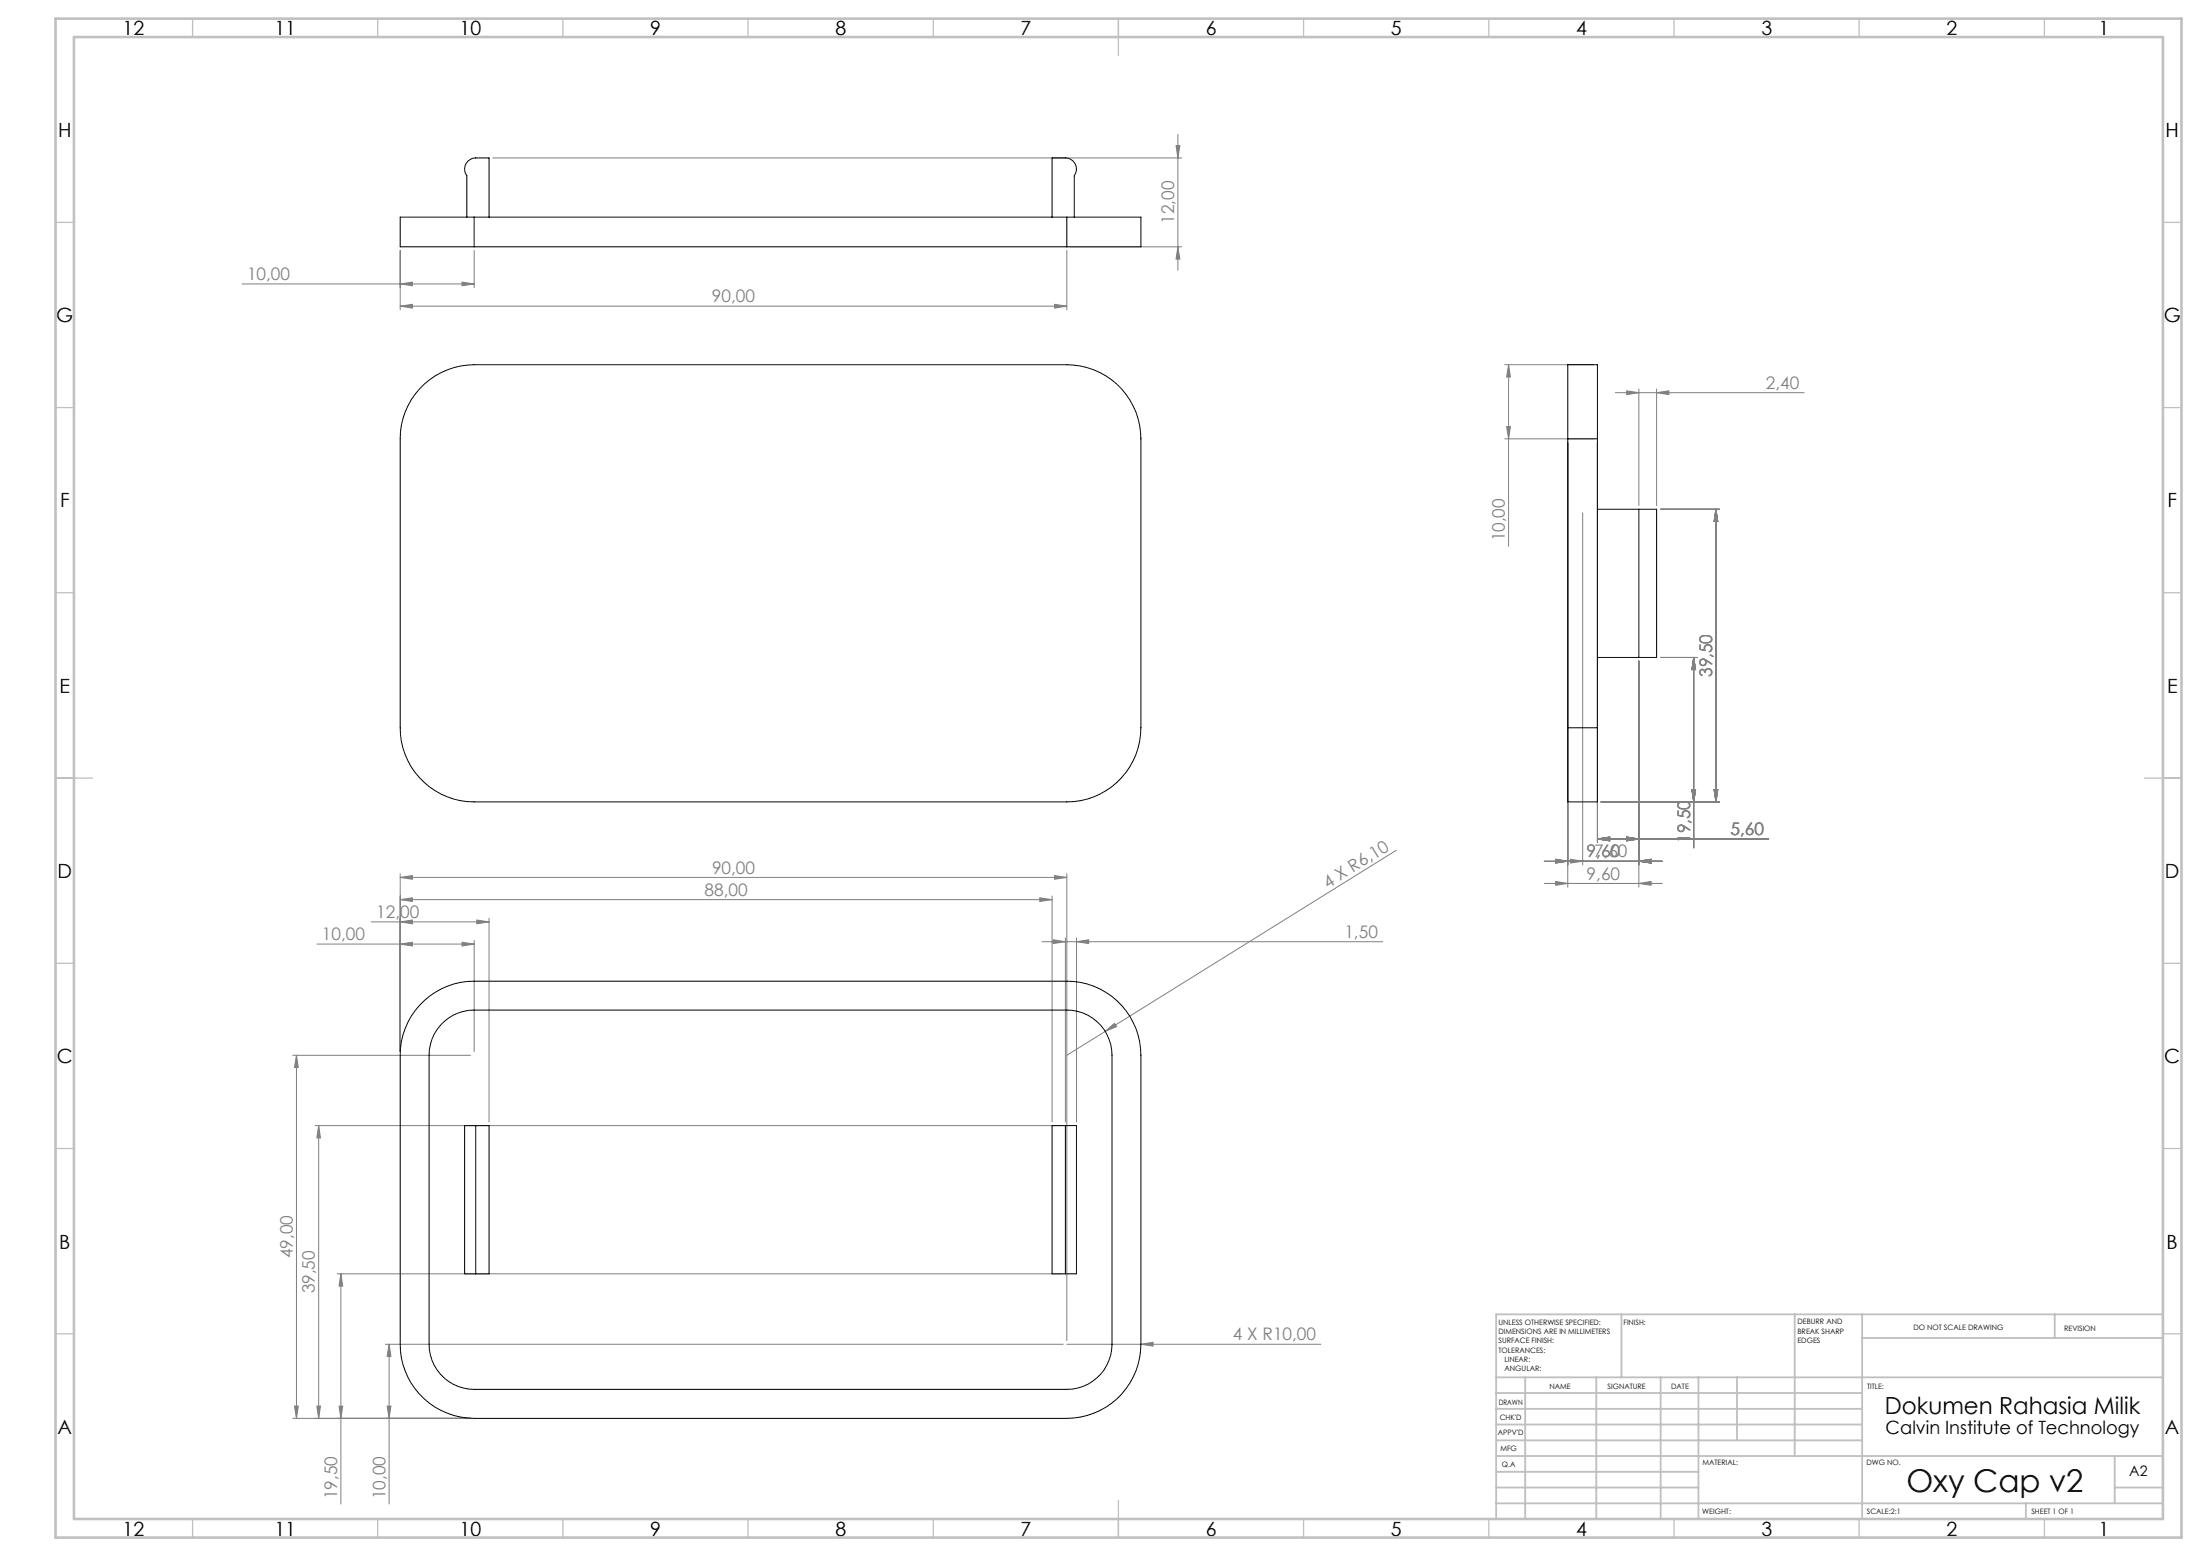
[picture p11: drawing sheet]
<svg xmlns="http://www.w3.org/2000/svg" width="594mm" height="420mm" viewBox="0 0 594 420" stroke-linecap="round" stroke-linejoin="round" font-family="sans-serif">
<g fill="none" stroke="#808080" stroke-width=".27">
<path d="M317.5 39.3h1.1l-.6 3.3zM318 36.3v36.7M133 42.6h186.1M65.4 76.6h62.6M108.1 76.6l3.2-.5v1zM108.1 67.6v16M124.7 76.1l3.3 .5-3.3 .5zM128 67.6v10M288 67.6v16M289 66.6h30.1M318 66.6l.6 3.3h-1.1zM108.1 82.6l3.2-.5v1.1z"/>
<path d="M108.1 82.6h179.9M284.7 82.1l3.3 .5-3.3 .6zM406.3 98.4h24M407.3 98.4l.5 3.4h-1zM407.3 98.4v49.1M406.3 118.4h24M406.8 115.2h1l-.5 3.2zM423.3 119.5v119.9M431.3 119.5v108M436.1 106h51M439.2 105.5l3.3 .5-3.3 .5zM442.5 105v31.5"/>
<path d="M447.3 106l3.3-.5v1zM447.3 105v31.5M427.3 138.4v95.1M448.3 137.5h16M463.3 137.5v78.9M463.3 137.5l.5 3.2h-1zM442.5 178.5v60.9M448.3 177.5h10M457.3 177.5v51.4M457.3 177.5l.5 3.2h-1zM432.3 216.4h32M456.8 213.2h1l-.5 3.2z"/>
<path d="M462.8 213.2h1l-.5 3.2zM108.1 236.8l3.2-.5v1zM108.1 235.8v48M108.1 236.8h179.9M284.7 236.3l3.3 .5-3.3 .5zM288 235.8v126M377 229.5l-78.6 48.9M416.9 232.5h31.9M416.9 238.5h31.9M420 237.9l3.3 .6-3.3 .5zM420 231.9l3.3 .6-3.3 .5zM424 231.9l3.3 .6-3.3 .5z"/>
<path d="M431.3 226.5l3.3-.6v1.1zM431.3 226.5h46.3M439.2 225.9l3.3 .6-3.3 .5zM442.5 232.5l3.3-.6v1.1zM442.5 238.5l3.3-.6v1.1zM85.6 254.8h42.4M100.3 248.8h31.7M108.1 254.8l3.2-.5v1.1zM108.1 248.8l3.2-.5v1.1zM108.1 242.8l3.2-.5v1zM108.1 242.8h176M124.7 254.3l3.3 .5-3.3 .6z"/>
<path d="M128 253.8v30M128.7 248.3l3.3 .5-3.3 .6zM132 247.8v55M280.7 242.3l3.4 .5-3.4 .5zM281.3 254.2h92M284.1 241.8v61M284.3 253.7l3.4 .5-3.4 .5zM287.7 253.2v49.6M290.7 254.2l3.2-.5v1zM290.7 253.2v49.6M298.4 278.4l2.5-2.2 .6 .9zM298.4 278.4l-10.4 6.5"/>
<path d="M79.1 284.9h47.9M80 284.9l.5 3.2h-1zM80 284.9v98M85.1 303.8h201.5M86 303.8v79.1M86 303.8l.5 3.3h-1zM91.1 343.8h195.5M92 343.8v62.2M92 343.8l.5 3.4h-1zM79.5 379.5h1l-.5 3.4zM85.5 379.5h1l-.5 3.4zM91.5 379.5h1l-.5 3.4z"/>
<path d="M104 362.8h183.1M104.5 379.5h1.1l-.5 3.4zM105.1 362.8l.5 3.3h-1.1zM105.1 362.8v43.2M288 362.8h68.6M308 362.8l3.3-.5v1zM79.1 382.9h47.9"/>
</g>
<g fill="none" stroke="#c0c0c0" stroke-width=".35">
<path d="M52 5v5M102 5v5M152 5v5M202 5v5M252 5v5M302 5v10M352 5v5M402 5v5M452 5v5M502 5v5M552 5v5M15 60h5"/>
<path d="M584 60h5M15 110h5M584 110h5M15 160h5M584 160h5M15 210h10M579 210h10M15 260h5M584 260h5M15 310h5M584 310h5M15 360h5"/>
<path d="M584 360h5M52 410v5M102 410v5M152 410v5M202 410v5M252 410v5M302 405v10M352 410v5M402 410v5M452 410v5M502 410v5M552 410v5"/>
</g>
<g fill="none" stroke="#c0c0c0" stroke-width=".5">
<path d="M437.8 354.8v17M484.6 354.8v38.2M502.8 354.8v55.2M554.8 354.8v6.4M584 354.8h-180v55.2M404 371.8h180M404 376h98.8M411.8 371.8v38.2M431 371.8v38.2M448.4 371.8v38.2M458.6 371.8v38.2M469 371.8v17"/>
<path d="M502.8 361.2h81.2M404 388.8h98.8M404 384.5h98.8M404 380.3h98.8M404 397.3h54.6M404 393h180M571 393v12.8M404 405.8h180M404 401.5h54.6M547 405.8v4.2M571 401.5h13"/>
</g>
<path d="M15 5h574v410h-574zM20 10h564v400h-564z" fill="none" stroke="#c0c0c0" stroke-width=".7"/>
<g fill="#808080">
<path d="M298.4 278.4l2.5-2.2 .6 .9z"/>
<path d="M308 362.8l3.3-.5v1z"/>
<path d="M439.2 225.9l3.3 .6-3.3 .5zM431.3 226.5l3.3-.6v1.1zM442.5 232.5l3.3-.6v1.1zM424 231.9l3.3 .6-3.3 .5zM442.5 238.5l3.3-.6v1.1zM420 237.9l3.3 .6-3.3 .5zM439.2 225.9l3.3 .6-3.3 .5zM431.3 226.5l3.3-.6v1.1zM442.5 232.5l3.3-.6v1.1zM420 231.9l3.3 .6-3.3 .5zM439.2 225.9l3.3 .6-3.3 .5zM431.3 226.5l3.3-.6v1.1zM442.5 232.5l3.3-.6v1.1zM420 231.9l3.3 .6-3.3 .5z"/>
<path d="M108.1 76.6l3.2-.5v1zM124.7 76.1l3.3 .5-3.3 .5zM108.1 82.6l3.2-.5v1.1zM284.7 82.1l3.3 .5-3.3 .6zM439.2 105.5l3.3 .5-3.3 .5zM447.3 106l3.3-.5v1zM108.1 254.8l3.2-.5v1.1zM124.7 254.3l3.3 .5-3.3 .6zM108.1 248.8l3.2-.5v1.1zM128.7 248.3l3.3 .5-3.3 .6zM108.1 242.8l3.2-.5v1zM280.7 242.3l3.4 .5-3.4 .5zM108.1 236.8l3.2-.5v1zM284.7 236.3l3.3 .5-3.3 .5zM284.3 253.7l3.4 .5-3.4 .5zM290.7 254.2l3.2-.5v1z"/>
<path d="M406.8 115.2h1l-.5 3.2zM407.3 98.4l.5 3.4h-1z"/>
<path d="M456.8 213.2h1l-.5 3.2zM457.3 177.5l.5 3.2h-1zM462.8 213.2h1l-.5 3.2zM463.3 137.5l.5 3.2h-1zM456.8 213.2h1l-.5 3.2zM457.3 177.5l.5 3.2h-1zM462.8 213.2h1l-.5 3.2zM463.3 137.5l.5 3.2h-1zM456.8 213.2h1l-.5 3.2zM457.3 177.5l.5 3.2h-1zM462.8 213.2h1l-.5 3.2zM463.3 137.5l.5 3.2h-1zM104.5 379.5h1.1l-.5 3.4zM105.1 362.8l.5 3.3h-1.1zM91.5 379.5h1l-.5 3.4zM92 343.8l.5 3.4h-1zM85.5 379.5h1l-.5 3.4zM86 303.8l.5 3.3h-1zM79.5 379.5h1l-.5 3.4zM80 284.9l.5 3.2h-1z"/>
<path d="M317.5 39.3h1.1l-.6 3.3zM318 66.6l.6 3.3h-1.1z"/>
</g>
<g fill="none" stroke="#000" stroke-width=".27">
<path d="M126 58.6v-11.2a3 3 0 0 1-.2-3.1 3 3 0 0 1 2.6-1.7h3.6v16M128 58.6h-19.9v8h19.9M128 58.6v8M128 58.6h160M284.1 58.6v-16h3.6a3 3 0 0 1 2.4 4.8v11.2M288 58.6h20v8h-20M288 58.6v8M128 66.6h160M114.6 103.7a20.3 20.3 0 0 1 13.4-5.3h160a20 20 0 0 1 20 20v78a20 20 0 0 1-20 20h-160a20 20 0 0 1-19.9-20v-78a19.9 19.9 0 0 1 6.5-14.7zM423.3 118.4v-20h8v20M423.3 118.4h8M423.3 118.4v78"/>
<path d="M431.3 118.4v78M431.3 137.5h11.2M442.5 137.5h4.8v40h-4.8M442.5 137.5v40M431.3 177.5h11.2M423.3 196.4v20h8v-20M423.3 196.4h8M113.3 271.4a19.8 19.8 0 0 1 14.7-6.6h160a20 20 0 0 1 20 20.1v77.9a20 20 0 0 1-20 20.1h-160a20 20 0 0 1-19.9-20.1v-77.9a19.8 19.8 0 0 1 5.2-13.5zM118.9 276.7a12.1 12.1 0 0 1 9.1-4.1h160a12.2 12.2 0 0 1 12.2 12.3v77.9a12.2 12.2 0 0 1-12.2 12.2h-160a12.2 12.2 0 0 1-12.1-12.2v-77.9a12 12 0 0 1 3-8.2zM128.4 303.8h-3v40h3M128.4 303.8h3.6v40h-3.6M128.4 303.8v40"/>
<path d="M287.7 303.8h3v40h-3M287.7 303.8h-3.6v40h3.6M287.7 303.8v40"/>
</g>
<text font-size="8.5" x="514.7" y="402.7">Oxy Cap v2</text>
<text font-size="6.3" x="508.9" y="381.7">Dokumen Rahasia Milik</text>
<g font-size="5.3">
<text x="33.1" y="9.5">12</text>
<text x="74.1" y="9.5">11</text>
<text x="124.1" y="9.5">10</text>
<text x="175.6" y="9.5">9</text>
<text x="225.6" y="9.5">8</text>
<text x="275.6" y="9.5">7</text>
<text x="325.6" y="9.5">6</text>
<text x="375.6" y="9.5">5</text>
<text x="425.6" y="9.5">4</text>
<text x="475.6" y="9.5">3</text>
<text x="525.6" y="9.5">2</text>
<text x="566.6" y="9.5">1</text>
<text x="15.7" y="37">H</text>
<text x="584.7" y="37">H</text>
<text x="15.2" y="87">G</text>
<text x="584.2" y="87">G</text>
<text x="16.2" y="137">F</text>
<text x="585.2" y="137">F</text>
<text x="16.1" y="187">E</text>
<text x="585.1" y="187">E</text>
<text x="15.5" y="237">D</text>
<text x="584.5" y="237">D</text>
<text x="15.4" y="287">C</text>
<text x="584.4" y="287">C</text>
<text x="16" y="337">B</text>
<text x="585" y="337">B</text>
<text x="15.5" y="387">A</text>
<text x="584.5" y="387">A</text>
<text x="33.1" y="414.5">12</text>
<text x="74.1" y="414.5">11</text>
<text x="124.1" y="414.5">10</text>
<text x="175.6" y="414.5">9</text>
<text x="225.6" y="414.5">8</text>
<text x="275.6" y="414.5">7</text>
<text x="325.6" y="414.5">6</text>
<text x="375.6" y="414.5">5</text>
<text x="425.6" y="414.5">4</text>
<text x="475.6" y="414.5">3</text>
<text x="525.6" y="414.5">2</text>
<text x="566.6" y="414.5">1</text>
</g>
<text font-size="4.9" x="509.1" y="387">Calvin Institute of Technology</text>
<g font-size="4.7" fill="#808080">
<text x="317" y="60.4" transform="rotate(-90 317 60.4)">12,00</text>
<text x="66.7" y="75.6">10,00</text>
<text x="192.2" y="81.6">90,00</text>
<text x="476.8" y="105">2,40</text>
<text x="406.3" y="146.2" transform="rotate(-90 406.3 146.2)">10,00</text>
<text x="462.3" y="182.8" transform="rotate(-90 462.3 182.8)">39,50</text>
<text x="456.3" y="227.6" transform="rotate(-90 456.3 227.6)">19,50</text>
<text x="467.2" y="225.4">5,60</text>
<text x="428.4" y="231.4">9,60</text>
<text x="430.4" y="231.4">7,60</text>
<text x="192.2" y="235.8">90,00</text>
<text x="358.5" y="239.8" transform="rotate(-32 358.5 239.8)">4 X R6,10</text>
<text x="428.4" y="237.4">9,60</text>
<text x="190.2" y="241.8">88,00</text>
<text x="101.6" y="247.8">12,00</text>
<text x="86.9" y="253.8">10,00</text>
<text x="363" y="253.2">1,50</text>
<text x="79" y="339.6" transform="rotate(-90 79 339.6)">49,00</text>
<text x="85" y="349.1" transform="rotate(-90 85 349.1)">39,50</text>
<text x="332.9" y="361.8">4 X R10,00</text>
<text x="91" y="404.6" transform="rotate(-90 91 404.6)">19,50</text>
<text x="104" y="404.6" transform="rotate(-90 104 404.6)">10,00</text>
</g>
<text font-size="3.9" x="574.9" y="398.5">A2</text>
<g font-size="2">
<text x="404.6" y="357.6">UNLESS OTHERWISE SPECIFIED:</text>
<text x="438.4" y="357.6">FINISH:</text>
<text x="485.3" y="357.5">DEBURR AND</text>
<text x="485.3" y="360">BREAK SHARP</text>
<text x="516.6" y="359">DO NOT SCALE DRAWING</text>
<text x="557.3" y="359.2">REVISION</text>
<text x="404.6" y="360.1">DIMENSIONS ARE IN MILLIMETERS</text>
<text x="404.6" y="362.6">SURFACE FINISH:</text>
<text x="404.6" y="365.1">TOLERANCES:</text>
<text x="485.3" y="362.5">EDGES</text>
<text x="406.2" y="367.6">LINEAR:</text>
<text x="406.2" y="370.1">ANGULAR:</text>
<text x="418.3" y="375">NAME</text>
<text x="434" y="374.9">SIGNATURE</text>
<text x="451.2" y="374.9">DATE</text>
<text x="504.1" y="374.9">TITLE:</text>
<text x="404.6" y="379.1">DRAWN</text>
<text x="404.9" y="383.3">CHK'D</text>
<text x="404.4" y="387.4">APPV'D</text>
<text x="405.1" y="391.8">MFG</text>
<text x="405.5" y="396">Q.A</text>
<text x="459.6" y="395.5">MATERIAL:</text>
<text x="504" y="395.5">DWG NO.</text>
<text x="459.6" y="408.5">WEIGHT:</text>
<text x="504.1" y="408.6">SCALE:2:1</text>
<text x="548.5" y="408.6">SHEET 1 OF 1</text>
</g>
</svg>
